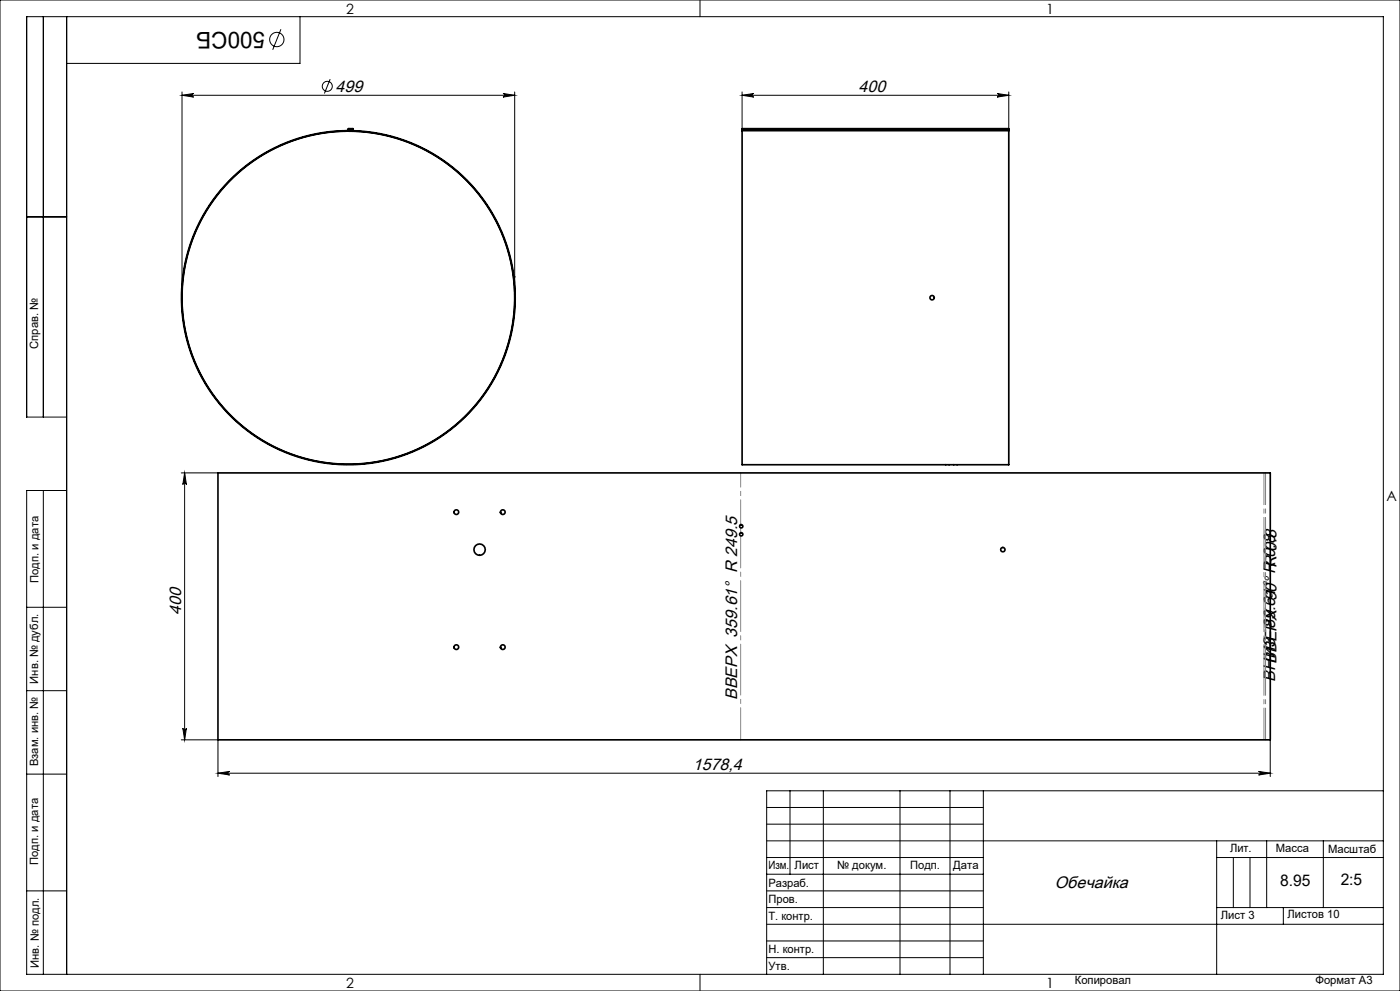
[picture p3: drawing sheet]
<svg xmlns="http://www.w3.org/2000/svg" width="420mm" height="297mm" viewBox="0 0 420 297" stroke-linecap="round" stroke-linejoin="round" font-family="sans-serif">
<g fill="none" stroke="#000" stroke-width=".3">
<path d="M0 0h420v297h-420zM13 5v120M20 5v287M84.3 8.8l-2.5 6.1M90 5v14h-70M210 0v5M54.6 27.6v61.6M54.6 28.6h99.8M54.6 28.6l3.5-.6a.54 .54 0 0 0-.5 .6 .54 .54 0 0 0 .5 .5zM99 23.7l-1.7 4.3M150.9 28l3.5 .6-3.5 .5a.54 .54 0 0 0 .5-.5 .54 .54 0 0 0-.5-.6zM154.4 27.6v61.6"/>
<path d="M222.6 28.6h80M222.6 27.6v10.9M222.6 28.6l3.5-.6a.54 .54 0 0 0-.5 .6 .54 .54 0 0 0 .5 .5zM299.1 28l3.5 .6-3.5 .5a.54 .54 0 0 0 .5-.5 .54 .54 0 0 0-.5-.6zM302.6 27.6v10.9M8 65h12M20 125h-12v-120h407v287h-407v-145h12M13 147v145M54.4 141.7h11M55.4 141.7l.5 3.5a.54 .54 0 0 0-.5-.5 .54 .54 0 0 0-.6 .5zM55.4 141.7v80M8 182h12"/>
<path d="M8 207h12M54.8 218.2a.54 .54 0 0 0 .6 .5 .54 .54 0 0 0 .5-.5l-.5 3.5zM8 232h12M54.4 221.7h11M65.4 231.7l3.5-.5a.54 .54 0 0 0-.5 .5 .54 .54 0 0 0 .5 .6zM65.4 221.7v11M65.4 231.7h315.7M237 237v25M247 237v55M270 237v55M285 237v55M295 237v55"/>
<path d="M377.6 231.2l3.5 .5-3.5 .6a.54 .54 0 0 0 .5-.6 .54 .54 0 0 0-.5-.5zM381.1 221.7v11M415 237h-185v55M230 257h65M230 242h65M230 247h65M230 252h185M365 252v40M365 257h50M370 257v15M375 257v15M380 252v20"/>
<path d="M397 252v20M8 267h12M230 262h65M230 267h65M230 272h65M230 277h185M365 272h50M385 272v5M210 292v5M230 282h65M230 287h65"/>
<circle cx="83" cy="11.8" r="2.15"/>
<circle cx="98.2" cy="25.9" r="1.5"/>
</g>
<circle cx="104.5" cy="89.2" r="49.9" fill="none" stroke="#000" stroke-width=".35"/>
<path d="M379.2 221.7v-80M379.7 221.7v-80" fill="none" stroke="#808080" stroke-width=".3" stroke-dasharray="15.2 1.3 1.3 1.3" stroke-dashoffset="5.7"/>
<path d="M222.2 221.7v-61.1" fill="none" stroke="#808080" stroke-width=".3" stroke-dasharray="15.2 1.3 1.3 1.3" stroke-dashoffset="5.6"/>
<path d="M222.2 159.7v-1.5" fill="none" stroke="#808080" stroke-width=".3" stroke-dasharray="15.2 1.3 1.3 1.3"/>
<path d="M222.2 157.3v-15.6" fill="none" stroke="#808080" stroke-width=".3" stroke-dasharray="15.2 1.3 1.3 1.3" stroke-dashoffset="7.8"/>
<g fill="#000">
<path d="M54.6 28.6l3.5-.6a.54 .54 0 0 0-.5 .6 .54 .54 0 0 0 .5 .5zM150.9 28l3.5 .6-3.5 .5a.54 .54 0 0 0 .5-.5 .54 .54 0 0 0-.5-.6z"/>
<path d="M299.1 28l3.5 .6-3.5 .5a.54 .54 0 0 0 .5-.5 .54 .54 0 0 0-.5-.6zM222.6 28.6l3.5-.6a.54 .54 0 0 0-.5 .6 .54 .54 0 0 0 .5 .5zM377.6 231.2l3.5 .5-3.5 .6a.54 .54 0 0 0 .5-.6 .54 .54 0 0 0-.5-.5zM65.4 231.7l3.5-.5a.54 .54 0 0 0-.5 .5 .54 .54 0 0 0 .5 .6z"/>
<path d="M55.4 141.7l.5 3.5a.54 .54 0 0 0-.5-.5 .54 .54 0 0 0-.6 .5zM54.8 218.2a.54 .54 0 0 0 .6 .5 .54 .54 0 0 0 .5-.5l-.5 3.5z"/>
</g>
<g fill="none" stroke="#000" stroke-width=".5">
<path d="M104.2 39.2a50.1 50.1 0 0 0-43.6 74.2 50.1 50.1 0 0 0 86 2.9 50.1 50.1 0 0 0-38.3-77l-3.8-.1v.1a49.9 49.9 0 0 1 43.9 73.7 49.9 49.9 0 0 1-85.7 3.5 49.9 49.9 0 0 1 37.7-77l3.8-.2M104.2 39.2v.1M104.3 39l-.1 .2M104.3 39h.2M104.3 38.9h.2M104.3 38.9v.1M104.5 39l-.3 .3M104.5 38.9v.1M104.6 38.6l-.3 .3M104.6 38.7l-.1 .2M104.6 38.6h1.3v.1h-1.3M104.6 38.6v.1"/>
<path d="M222.6 39.2v100.1h80v-100.1M222.6 39v.2M222.6 38.9v-.3h80v.3M222.6 39h80M222.6 38.9h80M222.6 39.2h80M222.6 38.9v.1M302.6 39v.2M302.6 38.9v.1M154.2 83h.1M65.4 141.7h315.7v80h-315.7zM136.2 153.5v.2"/>
<path d="M150.1 153.5l.1 .3M222.4 157.2l-.2 .1M136.2 193.9l.1 .3M150.1 193.9l.1 .3"/>
<circle cx="279.6" cy="89.2" r=".65"/>
<circle cx="136.9" cy="153.5" r=".7"/>
<circle cx="150.8" cy="153.5" r=".7"/>
<circle cx="222.4" cy="157.7" r=".49"/>
<circle cx="143.9" cy="164.7" r="1.7"/>
<circle cx="222.4" cy="160.1" r=".49"/>
<circle cx="300.9" cy="164.7" r=".65"/>
<circle cx="136.9" cy="193.9" r=".7"/>
<circle cx="150.8" cy="193.9" r=".7"/>
</g>
<text font-size="6.9" x="79.5" y="9.5" transform="rotate(-180 79.5 9.5)">500СБ</text>
<g font-size="5">
<text x="100.7" y="27.5">499</text>
<text x="257.6" y="27.5">400</text>
<text x="54.3" y="184.2" transform="rotate(-90 54.3 184.2)">400</text>
<text x="383" y="199" transform="rotate(-90 383 199)">ВВЕРХ 90° R 0.8</text>
<text x="221.1" y="209.8" transform="rotate(-90 221.1 209.8)">ВВЕРХ 359.61° R 249.5</text>
<text x="382.5" y="204.3" transform="rotate(-90 382.5 204.3)">ВНИЗ 89.61° R 0.8</text>
<text x="207.9" y="230.6">1578,4</text>
<text x="316.5" y="266.1">Обечайка</text>
</g>
<g font-size="4.8">
<text x="384" y="265.6">8.95</text>
<text x="402.2" y="265.3">2:5</text>
</g>
<g font-size="4.2">
<text x="103.8" y="4.2">2</text>
<text x="313.8" y="4.2">1</text>
<text x="415.9" y="150.2">A</text>
<text x="103.8" y="296.2">2</text>
<text x="313.8" y="296.2">1</text>
</g>
<g font-size="3.4">
<text x="11.5" y="104.5" transform="rotate(-90 11.5 104.5)">Справ. №</text>
<text x="11.6" y="174.7" transform="rotate(-90 11.6 174.7)">Подп. и дата</text>
<text x="11.4" y="204.9" transform="rotate(-90 11.4 204.9)">Инв. № дубл.</text>
<text x="11.4" y="229.6" transform="rotate(-90 11.4 229.6)">Взам. инв. №</text>
<text x="369" y="255.5">Лит.</text>
<text x="382.8" y="255.5">Масса</text>
<text x="398.4" y="255.6">Масштаб</text>
<text x="11.4" y="259.2" transform="rotate(-90 11.4 259.2)">Подп. и дата</text>
<text x="230.5" y="260.5">Изм.</text>
<text x="238.4" y="260.4">Лист</text>
<text x="251.1" y="260.4">№ докум.</text>
<text x="273" y="260.4">Подп.</text>
<text x="286" y="260.4">Дата</text>
<text x="230.5" y="265.7">Разраб.</text>
<text x="230.5" y="275.7">Т. контр.</text>
<text x="230.6" y="270.7">Пров.</text>
<text x="366.2" y="275.3">Лист 3</text>
<text x="386.3" y="275.2">Листов 10</text>
<text x="230.6" y="285.7">Н. контр.</text>
<text x="11.6" y="290" transform="rotate(-90 11.6 290)">Инв. № подл.</text>
<text x="230.6" y="290.7">Утв.</text>
<text x="322.5" y="295">Копировал</text>
<text x="394.6" y="295">Формат А3</text>
</g>
</svg>
